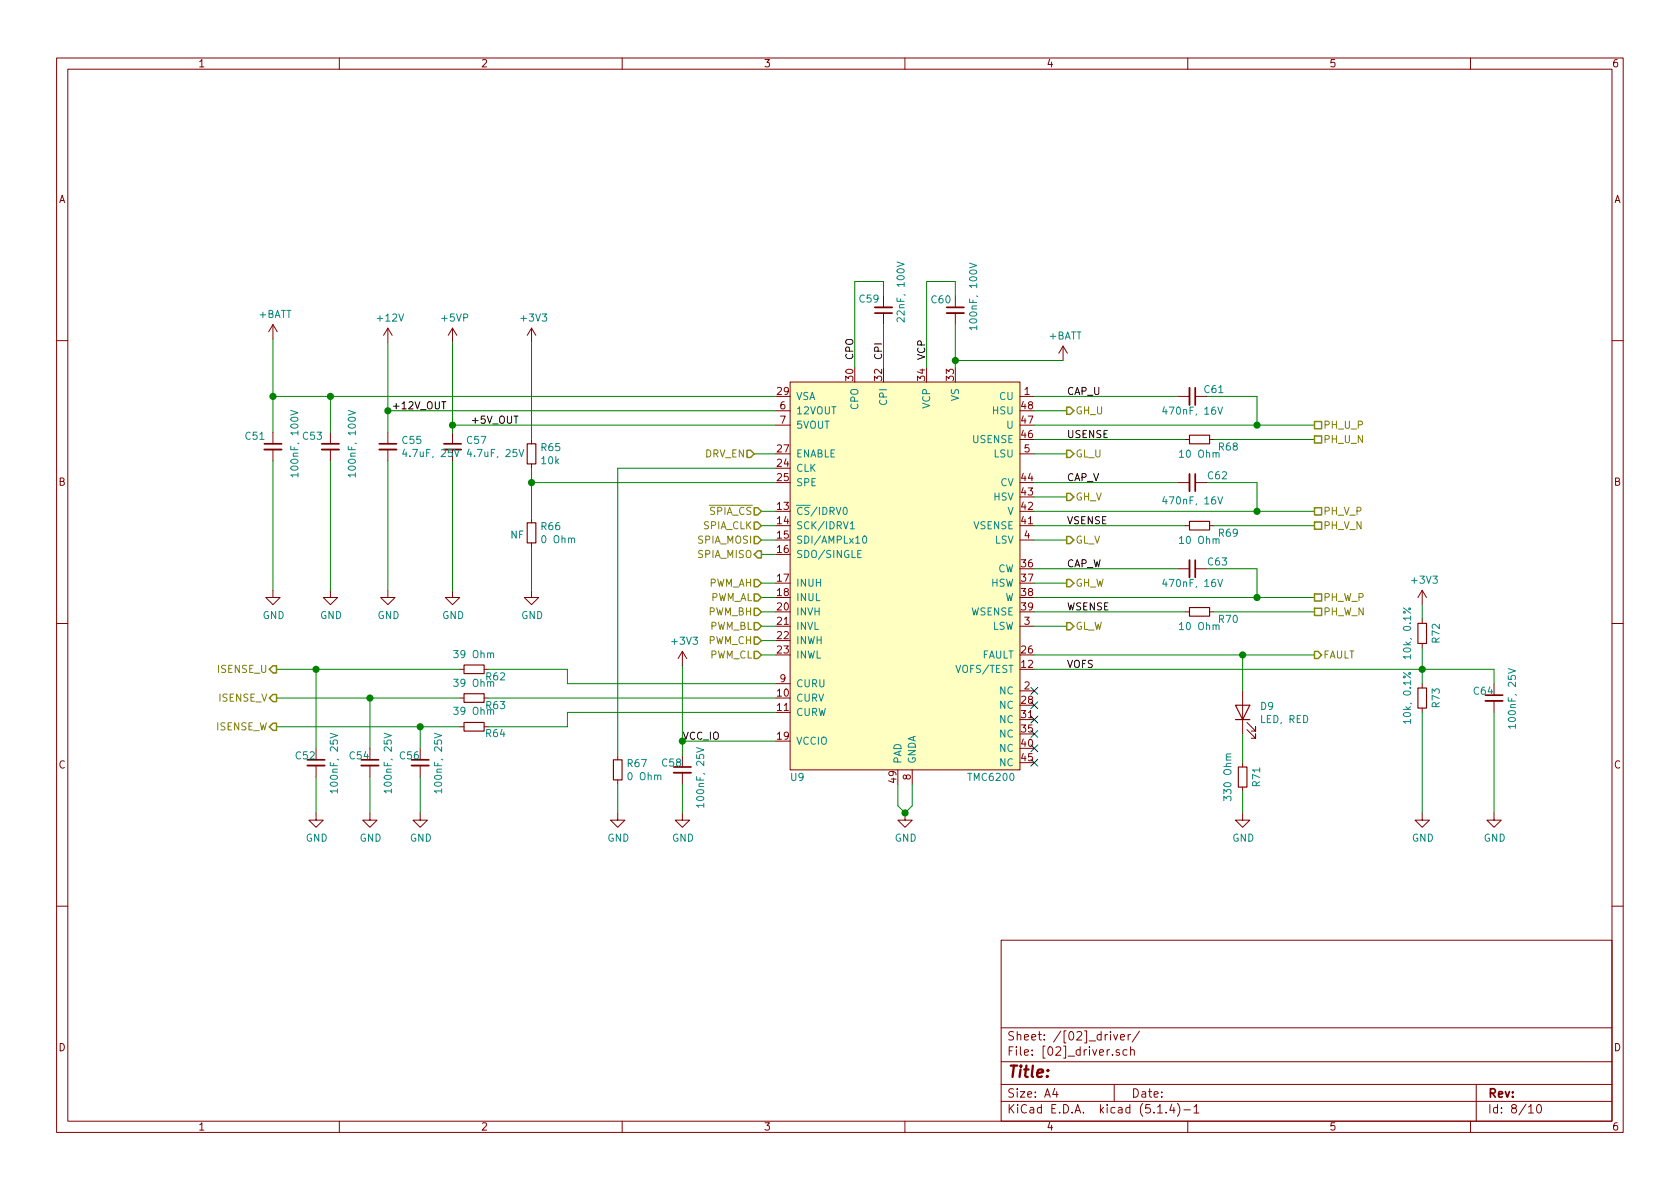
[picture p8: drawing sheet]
EESchema Schematic File Version 4
LIBS:FER_ESC_v2r1-cache
EELAYER 30 0
EELAYER END
$Descr A4 11693 8268
encoding utf-8
Sheet 8 10
Title ""
Date ""
Rev ""
Comp ""
Comment1 ""
Comment2 ""
Comment3 ""
Comment4 ""
$EndDescr
$Comp
L Device:C_Small C53
U 1 1
P 2300 3100
F 0 "C53" H 2100 3175 50  0000 L CNN
F 1 "100nF, 100V" V 2450 2875 50  0000 L CNN
F 2 "Capacitor_SMD:C_0805_2012Metric" H 2338 2950 50  0001 C CNN
F 3 "" H 2300 3100 50  0001 C CNN
F 4 "885012207128" H 2300 3100 50  0001 C CNN "Reference"
F 5 "885012207128" H 2300 3100 50  0001 C CNN "Manufacturer Part Number"
	1    2300 3100
	1    0    0    -1  
$EndComp
$Comp
L Device:C_Small C55
U 1 1
P 2700 3100
F 0 "C55" H 2792 3146 50  0000 L CNN
F 1 "4.7uF, 25V" H 2792 3055 50  0000 L CNN
F 2 "Capacitor_SMD:C_0805_2012Metric" H 2700 3100 50  0001 C CNN
F 3 "" H 2700 3100 50  0001 C CNN
F 4 "885012107018" H 2700 3100 50  0001 C CNN "Reference"
F 5 "885012107018" H 2700 3100 50  0001 C CNN "Manufacturer Part Number"
	1    2700 3100
	1    0    0    -1  
$EndComp
Wire Wire Line
	2300 2750 2300 3000
Wire Wire Line
	2700 3000 2700 2850
Wire Wire Line
	3150 3000 3150 2950
$Comp
L power:GND #PWR0138
U 1 1
P 2300 4100
F 0 "#PWR0138" H 2300 3850 50  0001 C CNN
F 1 "GND" H 2305 3927 50  0000 C CNN
F 2 "" H 2300 4100 50  0001 C CNN
F 3 "" H 2300 4100 50  0001 C CNN
	1    2300 4100
	1    0    0    -1  
$EndComp
$Comp
L power:GND #PWR0140
U 1 1
P 2700 4100
F 0 "#PWR0140" H 2700 3850 50  0001 C CNN
F 1 "GND" H 2705 3927 50  0000 C CNN
F 2 "" H 2700 4100 50  0001 C CNN
F 3 "" H 2700 4100 50  0001 C CNN
	1    2700 4100
	1    0    0    -1  
$EndComp
$Comp
L power:GND #PWR0142
U 1 1
P 3150 4100
F 0 "#PWR0142" H 3150 3850 50  0001 C CNN
F 1 "GND" H 3155 3927 50  0000 C CNN
F 2 "" H 3150 4100 50  0001 C CNN
F 3 "" H 3150 4100 50  0001 C CNN
	1    3150 4100
	1    0    0    -1  
$EndComp
$Comp
L power:GND #PWR0144
U 1 1
P 3700 4100
F 0 "#PWR0144" H 3700 3850 50  0001 C CNN
F 1 "GND" H 3705 3927 50  0000 C CNN
F 2 "" H 3700 4100 50  0001 C CNN
F 3 "" H 3700 4100 50  0001 C CNN
	1    3700 4100
	1    0    0    -1  
$EndComp
Wire Wire Line
	2300 3200 2300 4100
Wire Wire Line
	2700 3200 2700 4100
Wire Wire Line
	3150 3200 3150 4100
$Comp
L power:+BATT #+HVDC01
U 1 1
P 1900 2350
F 0 "#+HVDC01" H 1900 2200 50  0001 C CNN
F 1 "+BATT" H 1915 2523 50  0000 C CNN
F 2 "" H 1900 2350 50  0001 C CNN
F 3 "" H 1900 2350 50  0001 C CNN
	1    1900 2350
	1    0    0    -1  
$EndComp
$Comp
L power:+12V #+12V_OUT01
U 1 1
P 2700 2375
F 0 "#+12V_OUT01" H 2700 2225 50  0001 C CNN
F 1 "+12V" H 2715 2548 50  0000 C CNN
F 2 "" H 2700 2375 50  0001 C CNN
F 3 "" H 2700 2375 50  0001 C CNN
	1    2700 2375
	1    0    0    -1  
$EndComp
$Comp
L power:+5VP #+5V_OUT01
U 1 1
P 3150 2375
F 0 "#+5V_OUT01" H 3150 2225 50  0001 C CNN
F 1 "+5VP" H 3165 2548 50  0000 C CNN
F 2 "" H 3150 2375 50  0001 C CNN
F 3 "" H 3150 2375 50  0001 C CNN
	1    3150 2375
	1    0    0    -1  
$EndComp
$Comp
L power:+3V3 #PWR0143
U 1 1
P 3700 2375
F 0 "#PWR0143" H 3700 2225 50  0001 C CNN
F 1 "+3V3" H 3715 2548 50  0000 C CNN
F 2 "" H 3700 2375 50  0001 C CNN
F 3 "" H 3700 2375 50  0001 C CNN
	1    3700 2375
	1    0    0    -1  
$EndComp
Connection ~ 2300 2750
Wire Wire Line
	2700 2375 2700 2850
Connection ~ 2700 2850
Wire Wire Line
	3150 2375 3150 2950
Wire Wire Line
	3950 4650 3950 4750
Wire Wire Line
	3950 4950 3950 5050
Text HLabel 1925 4650 0    50   Output ~ 0
ISENSE_U
Text HLabel 1925 4850 0    50   Output ~ 0
ISENSE_V
Text HLabel 1925 5050 0    50   Output ~ 0
ISENSE_W
$Comp
L Device:C_Small C52
U 1 1
P 2200 5300
F 0 "C52" H 2050 5350 50  0000 L CNN
F 1 "100nF, 25V" V 2325 5075 50  0000 L CNN
F 2 "Capacitor_SMD:C_0603_1608Metric" H 2200 5300 50  0001 C CNN
F 3 "" H 2200 5300 50  0001 C CNN
F 4 "885012107018" H 2200 5300 50  0001 C CNN "Reference"
F 5 "C0603C104Z3VACTU" H 2200 5300 50  0001 C CNN "Manufacturer Part Number"
	1    2200 5300
	1    0    0    -1  
$EndComp
$Comp
L Device:C_Small C54
U 1 1
P 2575 5300
F 0 "C54" H 2425 5350 50  0000 L CNN
F 1 "100nF, 25V" V 2700 5075 50  0000 L CNN
F 2 "Capacitor_SMD:C_0603_1608Metric" H 2575 5300 50  0001 C CNN
F 3 "" H 2575 5300 50  0001 C CNN
F 4 "885012107018" H 2575 5300 50  0001 C CNN "Reference"
F 5 "C0603C104Z3VACTU" H 2575 5300 50  0001 C CNN "Manufacturer Part Number"
	1    2575 5300
	1    0    0    -1  
$EndComp
$Comp
L Device:C_Small C56
U 1 1
P 2925 5300
F 0 "C56" H 2775 5350 50  0000 L CNN
F 1 "100nF, 25V" V 3050 5075 50  0000 L CNN
F 2 "Capacitor_SMD:C_0603_1608Metric" H 2925 5300 50  0001 C CNN
F 3 "" H 2925 5300 50  0001 C CNN
F 4 "885012107018" H 2925 5300 50  0001 C CNN "Reference"
F 5 "C0603C104Z3VACTU" H 2925 5300 50  0001 C CNN "Manufacturer Part Number"
	1    2925 5300
	1    0    0    -1  
$EndComp
Wire Wire Line
	1925 4650 2200 4650
Wire Wire Line
	1925 4850 2575 4850
Wire Wire Line
	1925 5050 2925 5050
Wire Wire Line
	2200 5200 2200 4650
Connection ~ 2200 4650
Wire Wire Line
	2575 5200 2575 4850
Connection ~ 2575 4850
Wire Wire Line
	2925 5200 2925 5050
$Comp
L power:GND #PWR0137
U 1 1
P 2200 5650
F 0 "#PWR0137" H 2200 5400 50  0001 C CNN
F 1 "GND" H 2205 5477 50  0000 C CNN
F 2 "" H 2200 5650 50  0001 C CNN
F 3 "" H 2200 5650 50  0001 C CNN
	1    2200 5650
	1    0    0    -1  
$EndComp
$Comp
L power:GND #PWR0139
U 1 1
P 2575 5650
F 0 "#PWR0139" H 2575 5400 50  0001 C CNN
F 1 "GND" H 2580 5477 50  0000 C CNN
F 2 "" H 2575 5650 50  0001 C CNN
F 3 "" H 2575 5650 50  0001 C CNN
	1    2575 5650
	1    0    0    -1  
$EndComp
$Comp
L power:GND #PWR0141
U 1 1
P 2925 5650
F 0 "#PWR0141" H 2925 5400 50  0001 C CNN
F 1 "GND" H 2930 5477 50  0000 C CNN
F 2 "" H 2925 5650 50  0001 C CNN
F 3 "" H 2925 5650 50  0001 C CNN
	1    2925 5650
	1    0    0    -1  
$EndComp
$Comp
L Device:C_Small C58
U 1 1
P 4750 5350
F 0 "C58" H 4600 5400 50  0000 L CNN
F 1 "100nF, 25V" V 4875 5075 50  0000 L CNN
F 2 "Capacitor_SMD:C_0603_1608Metric" H 4750 5350 50  0001 C CNN
F 3 "" H 4750 5350 50  0001 C CNN
F 4 "885012107018" H 4750 5350 50  0001 C CNN "Reference"
F 5 "C0603C104Z3VACTU" H 4750 5350 50  0001 C CNN "Manufacturer Part Number"
	1    4750 5350
	1    0    0    -1  
$EndComp
$Comp
L power:GND #PWR0147
U 1 1
P 4750 5650
F 0 "#PWR0147" H 4750 5400 50  0001 C CNN
F 1 "GND" H 4755 5477 50  0000 C CNN
F 2 "" H 4750 5650 50  0001 C CNN
F 3 "" H 4750 5650 50  0001 C CNN
	1    4750 5650
	1    0    0    -1  
$EndComp
Wire Wire Line
	4750 5450 4750 5650
Wire Wire Line
	4750 5250 4750 5150
Text HLabel 5250 3150 0    50   Input ~ 0
DRV_EN
$Comp
L Device:C_Small C61
U 1 1
P 8300 2750
F 0 "C61" V 8250 2900 50  0000 C CNN
F 1 "470nF, 16V" V 8400 2750 50  0000 C CNN
F 2 "Capacitor_SMD:C_0603_1608Metric" H 8300 2750 50  0001 C CNN
F 3 "" H 8300 2750 50  0001 C CNN
F 4 "CC0603JRX7R7BB474" H 8300 2750 50  0001 C CNN "Reference"
F 5 "CC0603JRX7R7BB474" H 8300 2750 50  0001 C CNN "Manufacturer Part Number"
	1    8300 2750
	0    1    1    0   
$EndComp
$Comp
L Device:C_Small C62
U 1 1
P 8300 3350
F 0 "C62" V 8250 3525 50  0000 C CNN
F 1 "470nF, 16V" V 8425 3350 50  0000 C CNN
F 2 "Capacitor_SMD:C_0603_1608Metric" H 8300 3350 50  0001 C CNN
F 3 "" H 8300 3350 50  0001 C CNN
F 4 "CC0603JRX7R7BB474" H 8300 3350 50  0001 C CNN "Reference"
F 5 "CC0603JRX7R7BB474" H 8300 3350 50  0001 C CNN "Manufacturer Part Number"
	1    8300 3350
	0    1    1    0   
$EndComp
$Comp
L Device:C_Small C63
U 1 1
P 8300 3950
F 0 "C63" V 8250 4125 50  0000 C CNN
F 1 "470nF, 16V" V 8400 3950 50  0000 C CNN
F 2 "Capacitor_SMD:C_0603_1608Metric" H 8300 3950 50  0001 C CNN
F 3 "" H 8300 3950 50  0001 C CNN
F 4 "CC0603JRX7R7BB474" H 8300 3950 50  0001 C CNN "Reference"
F 5 "CC0603JRX7R7BB474" H 8300 3950 50  0001 C CNN "Manufacturer Part Number"
	1    8300 3950
	0    1    1    0   
$EndComp
Wire Wire Line
	8750 3550 8750 3350
Wire Wire Line
	8750 3350 8400 3350
Wire Wire Line
	8750 4150 8750 3950
Wire Wire Line
	8750 3950 8400 3950
Wire Wire Line
	9150 3550 8750 3550
Connection ~ 8750 3550
Wire Wire Line
	9150 4150 8750 4150
Connection ~ 8750 4150
$Comp
L Device:C_Small C60
U 1 1
P 6650 2150
F 0 "C60" H 6475 2225 50  0000 L CNN
F 1 "100nF, 100V" V 6775 2000 50  0000 L CNN
F 2 "Capacitor_SMD:C_0805_2012Metric" H 6650 2150 50  0001 C CNN
F 3 "" H 6650 2150 50  0001 C CNN
F 4 "885012207128" H 6650 2150 50  0001 C CNN "Reference"
F 5 "885012207128" H 6650 2150 50  0001 C CNN "Manufacturer Part Number"
	1    6650 2150
	1    0    0    -1  
$EndComp
$Comp
L Device:C_Small C59
U 1 1
P 6150 2150
F 0 "C59" H 6250 2075 50  0000 C CNN
F 1 "22nF, 100V" V 6025 2025 50  0000 C CNN
F 2 "Capacitor_SMD:C_0603_1608Metric" H 6150 2150 50  0001 C CNN
F 3 "" H 6150 2150 50  0001 C CNN
F 4 "C0603C223K1RACTU" H 6150 2150 50  0001 C CNN "Reference"
F 5 "C0603C223K1RACTU" H 6150 2150 50  0001 C CNN "Manufacturer Part Number"
	1    6150 2150
	-1   0    0    1   
$EndComp
Wire Wire Line
	6450 1950 6650 1950
Wire Wire Line
	6650 1950 6650 2050
Wire Wire Line
	3950 4750 5400 4750
Wire Wire Line
	7425 3150 7200 3150
Wire Wire Line
	7425 2850 7200 2850
Wire Wire Line
	7200 3350 8200 3350
Wire Wire Line
	7425 3450 7200 3450
Wire Wire Line
	7200 3550 8750 3550
Wire Wire Line
	7425 3750 7200 3750
Wire Wire Line
	7200 4150 8750 4150
Wire Wire Line
	7425 4050 7200 4050
Wire Wire Line
	7200 3950 8200 3950
Wire Wire Line
	6450 2550 6450 1950
Wire Wire Line
	6650 2550 6650 2500
Wire Wire Line
	6150 2550 6150 2250
Wire Wire Line
	7425 4350 7200 4350
Wire Wire Line
	5300 4550 5400 4550
Wire Wire Line
	5300 4450 5400 4450
Wire Wire Line
	5300 4350 5400 4350
Wire Wire Line
	5300 4250 5400 4250
Wire Wire Line
	4750 5150 5400 5150
Wire Wire Line
	5300 4150 5400 4150
Wire Wire Line
	5300 4050 5400 4050
Wire Wire Line
	5300 3850 5400 3850
Wire Wire Line
	5300 3750 5400 3750
Wire Wire Line
	5300 3650 5400 3650
Wire Wire Line
	5300 3550 5400 3550
Wire Wire Line
	5400 4950 3950 4950
Wire Wire Line
	7200 2750 8200 2750
Text HLabel 7425 2850 2    50   Output ~ 0
GH_U
Text HLabel 7425 3150 2    50   Output ~ 0
GL_U
Text HLabel 7425 3450 2    50   Output ~ 0
GH_V
Text HLabel 7425 3750 2    50   Output ~ 0
GL_V
Text HLabel 7425 4050 2    50   Output ~ 0
GH_W
Text HLabel 7425 4350 2    50   Output ~ 0
GL_W
Text HLabel 9150 2950 2    50   UnSpc ~ 0
PH_U_P
Text HLabel 9150 3050 2    50   UnSpc ~ 0
PH_U_N
Text HLabel 9150 3550 2    50   UnSpc ~ 0
PH_V_P
Text HLabel 9150 4150 2    50   UnSpc ~ 0
PH_W_P
Text HLabel 9150 3650 2    50   UnSpc ~ 0
PH_V_N
Text HLabel 9150 4250 2    50   UnSpc ~ 0
PH_W_N
Text HLabel 9150 4550 2    50   Output ~ 0
FAULT
Wire Wire Line
	7200 4550 8650 4550
Wire Wire Line
	10400 4750 10400 4650
Wire Wire Line
	10400 4650 9900 4650
Connection ~ 9900 4650
$Comp
L Device:C_Small C64
U 1 1
P 10400 4850
F 0 "C64" H 10250 4900 50  0000 L CNN
F 1 "100nF, 25V" V 10525 4625 50  0000 L CNN
F 2 "Capacitor_SMD:C_0603_1608Metric" H 10400 4850 50  0001 C CNN
F 3 "" H 10400 4850 50  0001 C CNN
F 4 "885012107018" H 10400 4850 50  0001 C CNN "Reference"
F 5 "C0603C104Z3VACTU" H 10400 4850 50  0001 C CNN "Manufacturer Part Number"
	1    10400 4850
	1    0    0    -1  
$EndComp
$Comp
L power:+3V3 #PWR0150
U 1 1
P 9900 4200
F 0 "#PWR0150" H 9900 4050 50  0001 C CNN
F 1 "+3V3" H 9915 4373 50  0000 C CNN
F 2 "" H 9900 4200 50  0001 C CNN
F 3 "" H 9900 4200 50  0001 C CNN
	1    9900 4200
	1    0    0    -1  
$EndComp
Text Label 7425 4250 0    50   ~ 0
WSENSE
Text Label 7425 3650 0    50   ~ 0
VSENSE
Text Label 7425 3050 0    50   ~ 0
USENSE
Text Label 7425 2750 0    50   ~ 0
CAP_U
Text Label 7425 3350 0    50   ~ 0
CAP_V
Text Label 7425 3950 0    50   ~ 0
CAP_W
Text Label 7425 4650 0    50   ~ 0
VOFS
Wire Wire Line
	2200 5400 2200 5650
Wire Wire Line
	2575 5400 2575 5650
Wire Wire Line
	2925 5400 2925 5650
Text Label 5950 2500 1    50   ~ 0
CPO
Wire Wire Line
	6150 1950 6150 2050
Wire Wire Line
	5950 2550 5950 1950
Wire Wire Line
	5950 1950 6150 1950
Text Label 6150 2500 1    50   ~ 0
CPI
Text Label 6450 2500 1    50   ~ 0
VCP
$Comp
L power:+BATT #+HVDC02
U 1 1
P 7400 2500
F 0 "#+HVDC02" H 7400 2350 50  0001 C CNN
F 1 "+BATT" H 7415 2673 50  0000 C CNN
F 2 "" H 7400 2500 50  0001 C CNN
F 3 "" H 7400 2500 50  0001 C CNN
	1    7400 2500
	1    0    0    -1  
$EndComp
Wire Wire Line
	7400 2500 6650 2500
Connection ~ 6650 2500
Wire Wire Line
	6650 2500 6650 2250
Text Label 2725 2850 0    50   ~ 0
+12V_OUT
Text Label 3275 2950 0    50   ~ 0
+5V_OUT
Text Label 4750 5150 0    50   ~ 0
VCC_IO
$Comp
L FER_ZESA_SY:TMC6200 U9
U 1 1
P 6300 3950
F 0 "U9" H 5550 2500 50  0000 C CNN
F 1 "TMC6200" H 6900 2500 50  0000 C CNN
F 2 "Package_QFP:TQFP-48-1EP_7x7mm_P0.5mm_EP5x5mm_ThermalVias" H 6050 5300 50  0001 C CNN
F 3 "" H 6050 5300 50  0001 C CNN
F 4 "TMC6200" H 6300 3950 50  0001 C CNN "Manufacturer Part Number"
	1    6300 3950
	1    0    0    -1  
$EndComp
Wire Wire Line
	6250 5450 6250 5600
Wire Wire Line
	6250 5600 6300 5650
Wire Wire Line
	6350 5600 6350 5450
$Comp
L power:GND #PWR0148
U 1 1
P 6300 5650
F 0 "#PWR0148" H 6300 5400 50  0001 C CNN
F 1 "GND" H 6305 5477 50  0000 C CNN
F 2 "" H 6300 5650 50  0001 C CNN
F 3 "" H 6300 5650 50  0001 C CNN
	1    6300 5650
	1    0    0    -1  
$EndComp
Connection ~ 6300 5650
Wire Wire Line
	6300 5650 6350 5600
Text HLabel 5300 4550 0    50   Input ~ 0
PWM_CL
Text HLabel 5300 4450 0    50   Input ~ 0
PWM_CH
Text HLabel 5300 4350 0    50   Input ~ 0
PWM_BL
Text HLabel 5300 4250 0    50   Input ~ 0
PWM_BH
Text HLabel 5300 4150 0    50   Input ~ 0
PWM_AL
Text HLabel 5300 4050 0    50   Input ~ 0
PWM_AH
Text HLabel 5300 3850 0    50   Output ~ 0
SPIA_MISO
Text HLabel 5300 3750 0    50   Input ~ 0
SPIA_MOSI
Text HLabel 5300 3650 0    50   Input ~ 0
SPIA_CLK
Text HLabel 5300 3550 0    50   Input ~ 0
~SPIA_CS
Wire Wire Line
	3150 2950 5400 2950
Wire Wire Line
	5400 2750 2300 2750
Wire Wire Line
	5400 3150 5250 3150
Wire Wire Line
	5400 3250 4300 3250
Wire Wire Line
	4300 3250 4300 5250
Wire Wire Line
	5400 3350 3700 3350
Connection ~ 3700 3350
Wire Wire Line
	7200 2950 8750 2950
Wire Wire Line
	8400 2750 8750 2750
Wire Wire Line
	8750 2750 8750 2950
Connection ~ 8750 2950
Wire Wire Line
	8750 2950 9150 2950
NoConn ~ 7200 4800
NoConn ~ 7200 4900
NoConn ~ 7200 5000
NoConn ~ 7200 5100
NoConn ~ 7200 5200
NoConn ~ 7200 5300
Wire Wire Line
	9900 4650 7200 4650
$Comp
L Device:R_Small R66
U 1 1
P 3700 3700
F 0 "R66" H 3759 3746 50  0000 L CNN
F 1 "0 Ohm" H 3759 3655 50  0000 L CNN
F 2 "Resistor_SMD:R_0603_1608Metric" H 3700 3700 50  0001 C CNN
F 3 "~" H 3700 3700 50  0001 C CNN
F 4 "AC0603JR-100RL" H 3700 3700 50  0001 C CNN "Manufacturer Part Number"
	1    3700 3700
	1    0    0    -1  
$EndComp
Wire Wire Line
	3700 3350 3700 3600
Wire Wire Line
	3700 3800 3700 4100
$Comp
L Device:R_Small R67
U 1 1
P 4300 5350
F 0 "R67" H 4359 5396 50  0000 L CNN
F 1 "0 Ohm" H 4359 5305 50  0000 L CNN
F 2 "Resistor_SMD:R_0603_1608Metric" H 4300 5350 50  0001 C CNN
F 3 "~" H 4300 5350 50  0001 C CNN
F 4 "AC0603JR-100RL" H 4300 5350 50  0001 C CNN "Manufacturer Part Number"
	1    4300 5350
	1    0    0    -1  
$EndComp
$Comp
L power:GND #PWR0145
U 1 1
P 4300 5650
F 0 "#PWR0145" H 4300 5400 50  0001 C CNN
F 1 "GND" H 4305 5477 50  0000 C CNN
F 2 "" H 4300 5650 50  0001 C CNN
F 3 "" H 4300 5650 50  0001 C CNN
	1    4300 5650
	1    0    0    -1  
$EndComp
Wire Wire Line
	4300 5450 4300 5650
$Comp
L power:GND #PWR0151
U 1 1
P 9900 5650
F 0 "#PWR0151" H 9900 5400 50  0001 C CNN
F 1 "GND" H 9905 5477 50  0000 C CNN
F 2 "" H 9900 5650 50  0001 C CNN
F 3 "" H 9900 5650 50  0001 C CNN
	1    9900 5650
	1    0    0    -1  
$EndComp
$Comp
L power:GND #PWR0152
U 1 1
P 10400 5650
F 0 "#PWR0152" H 10400 5400 50  0001 C CNN
F 1 "GND" H 10405 5477 50  0000 C CNN
F 2 "" H 10400 5650 50  0001 C CNN
F 3 "" H 10400 5650 50  0001 C CNN
	1    10400 5650
	1    0    0    -1  
$EndComp
Wire Wire Line
	10400 4950 10400 5650
$Comp
L Device:R_Small R62
U 1 1
P 3300 4650
F 0 "R62" V 3350 4800 50  0000 C CNN
F 1 "39 Ohm" V 3195 4650 50  0000 C CNN
F 2 "Resistor_SMD:R_0603_1608Metric" H 3300 4650 50  0001 C CNN
F 3 "~" H 3300 4650 50  0001 C CNN
F 4 "CR0603-FX-39R0ELF" H 3300 4650 50  0001 C CNN "Manufacturer Part Number"
	1    3300 4650
	0    1    1    0   
$EndComp
$Comp
L Device:R_Small R63
U 1 1
P 3300 4850
F 0 "R63" V 3350 5000 50  0000 C CNN
F 1 "39 Ohm" V 3195 4850 50  0000 C CNN
F 2 "Resistor_SMD:R_0603_1608Metric" H 3300 4850 50  0001 C CNN
F 3 "~" H 3300 4850 50  0001 C CNN
F 4 "CR0603-FX-39R0ELF" H 3300 4850 50  0001 C CNN "Manufacturer Part Number"
	1    3300 4850
	0    1    1    0   
$EndComp
Connection ~ 2925 5050
$Comp
L Device:R_Small R64
U 1 1
P 3300 5050
F 0 "R64" V 3250 4900 50  0000 C CNN
F 1 "39 Ohm" V 3405 5050 50  0000 C CNN
F 2 "Resistor_SMD:R_0603_1608Metric" H 3300 5050 50  0001 C CNN
F 3 "~" H 3300 5050 50  0001 C CNN
F 4 "CR0603-FX-39R0ELF" H 3300 5050 50  0001 C CNN "Manufacturer Part Number"
	1    3300 5050
	0    -1   -1   0   
$EndComp
Wire Wire Line
	2200 4650 3200 4650
Wire Wire Line
	3400 4650 3950 4650
Wire Wire Line
	3400 4850 5400 4850
Wire Wire Line
	2575 4850 3200 4850
Wire Wire Line
	2925 5050 3200 5050
Wire Wire Line
	3400 5050 3950 5050
$Comp
L Device:R_Small R65
U 1 1
P 3700 3150
F 0 "R65" H 3759 3196 50  0000 L CNN
F 1 "10k" H 3759 3105 50  0000 L CNN
F 2 "Resistor_SMD:R_0603_1608Metric" H 3700 3150 50  0001 C CNN
F 3 "~" H 3700 3150 50  0001 C CNN
F 4 "CR0603-FX-1002ELF" H 3700 3150 50  0001 C CNN "Manufacturer Part Number"
	1    3700 3150
	1    0    0    -1  
$EndComp
Wire Wire Line
	3700 2375 3700 3050
Wire Wire Line
	3700 3250 3700 3350
$Comp
L Device:C_Small C57
U 1 1
P 3150 3100
F 0 "C57" H 3242 3146 50  0000 L CNN
F 1 "4.7uF, 25V" H 3242 3055 50  0000 L CNN
F 2 "Capacitor_SMD:C_0805_2012Metric" H 3150 3100 50  0001 C CNN
F 3 "" H 3150 3100 50  0001 C CNN
F 4 "885012107018" H 3150 3100 50  0001 C CNN "Reference"
F 5 "885012107018" H 3150 3100 50  0001 C CNN "Manufacturer Part Number"
	1    3150 3100
	1    0    0    -1  
$EndComp
Connection ~ 3150 2950
Wire Wire Line
	2700 2850 5400 2850
$Comp
L Device:R_Small R70
U 1 1
P 8350 4250
F 0 "R70" V 8400 4450 50  0000 C CNN
F 1 "10 Ohm" V 8450 4250 50  0000 C CNN
F 2 "Resistor_SMD:R_0603_1608Metric" H 8350 4250 50  0001 C CNN
F 3 "~" H 8350 4250 50  0001 C CNN
F 4 "CR0603AFX-10R0EAS" H 8350 4250 50  0001 C CNN "Manufacturer Part Number"
	1    8350 4250
	0    1    1    0   
$EndComp
Wire Wire Line
	8450 4250 9150 4250
Wire Wire Line
	7200 4250 8250 4250
$Comp
L Device:R_Small R69
U 1 1
P 8350 3650
F 0 "R69" V 8400 3850 50  0000 C CNN
F 1 "10 Ohm" V 8450 3650 50  0000 C CNN
F 2 "Resistor_SMD:R_0603_1608Metric" H 8350 3650 50  0001 C CNN
F 3 "~" H 8350 3650 50  0001 C CNN
F 4 "CR0603AFX-10R0EAS" H 8350 3650 50  0001 C CNN "Manufacturer Part Number"
	1    8350 3650
	0    1    1    0   
$EndComp
Wire Wire Line
	7200 3650 8250 3650
Wire Wire Line
	8450 3650 9150 3650
$Comp
L Device:R_Small R68
U 1 1
P 8350 3050
F 0 "R68" V 8400 3250 50  0000 C CNN
F 1 "10 Ohm" V 8450 3050 50  0000 C CNN
F 2 "Resistor_SMD:R_0603_1608Metric" H 8350 3050 50  0001 C CNN
F 3 "~" H 8350 3050 50  0001 C CNN
F 4 "CR0603AFX-10R0EAS" H 8350 3050 50  0001 C CNN "Manufacturer Part Number"
	1    8350 3050
	0    1    1    0   
$EndComp
Wire Wire Line
	7200 3050 8250 3050
Wire Wire Line
	8450 3050 9150 3050
$Comp
L Device:R_Small R72
U 1 1
P 9900 4400
F 0 "R72" V 9800 4400 50  0000 C CNN
F 1 "10k, 0.1%" V 10000 4400 50  0000 C CNN
F 2 "Resistor_SMD:R_0603_1608Metric" H 9900 4400 50  0001 C CNN
F 3 "" H 9900 4400 50  0001 C CNN
F 4 "ERA-3AEB103V" H 9900 4400 50  0001 C CNN "Manufacturer Part Number"
	1    9900 4400
	-1   0    0    1   
$EndComp
Wire Wire Line
	9900 4200 9900 4300
Wire Wire Line
	9900 4500 9900 4650
$Comp
L Device:R_Small R73
U 1 1
P 9900 4850
F 0 "R73" V 9800 4850 50  0000 C CNN
F 1 "10k, 0.1%" V 10000 4850 50  0000 C CNN
F 2 "Resistor_SMD:R_0603_1608Metric" H 9900 4850 50  0001 C CNN
F 3 "" H 9900 4850 50  0001 C CNN
F 4 "ERA-3AEB103V" H 9900 4850 50  0001 C CNN "Manufacturer Part Number"
	1    9900 4850
	-1   0    0    1   
$EndComp
Wire Wire Line
	9900 4650 9900 4750
Wire Wire Line
	9900 4950 9900 5650
$Comp
L Device:LED D9
U 1 1
P 8650 4950
F 0 "D9" V 8689 4832 50  0000 R CNN
F 1 "LED, RED" V 8598 4832 50  0000 R CNN
F 2 "LED_SMD:LED_0603_1608Metric_Castellated" H 8650 4950 50  0001 C CNN
F 3 "~" H 8650 4950 50  0001 C CNN
F 4 "150060RS75000" V 8650 4950 50  0001 C CNN "Manufacturer Part Number"
	1    8650 4950
	0    -1   -1   0   
$EndComp
$Comp
L power:GND #PWR0149
U 1 1
P 8650 5650
F 0 "#PWR0149" H 8650 5400 50  0001 C CNN
F 1 "GND" H 8655 5477 50  0000 C CNN
F 2 "" H 8650 5650 50  0001 C CNN
F 3 "" H 8650 5650 50  0001 C CNN
	1    8650 5650
	1    0    0    -1  
$EndComp
$Comp
L Device:R_Small R71
U 1 1
P 8650 5400
F 0 "R71" V 8550 5400 50  0000 C CNN
F 1 "330 Ohm" V 8750 5400 50  0000 C CNN
F 2 "Resistor_SMD:R_0603_1608Metric" H 8650 5400 50  0001 C CNN
F 3 "~" H 8650 5400 50  0001 C CNN
F 4 "CR0603-FX-3300ELF" H 8650 5400 50  0001 C CNN "Manufacturer Part Number"
	1    8650 5400
	-1   0    0    1   
$EndComp
Wire Wire Line
	8650 5100 8650 5300
Wire Wire Line
	8650 5500 8650 5650
Wire Wire Line
	8650 4800 8650 4550
Connection ~ 8650 4550
Wire Wire Line
	8650 4550 9150 4550
Text Notes 3550 3750 0    50   ~ 0
NF
$Comp
L Device:C_Small C51
U 1 1
P 1900 3100
F 0 "C51" H 1700 3175 50  0000 L CNN
F 1 "100nF, 100V" V 2050 2875 50  0000 L CNN
F 2 "Capacitor_SMD:C_0805_2012Metric" H 1938 2950 50  0001 C CNN
F 3 "" H 1900 3100 50  0001 C CNN
F 4 "885012207128" H 1900 3100 50  0001 C CNN "Reference"
F 5 "885012207128" H 1900 3100 50  0001 C CNN "Manufacturer Part Number"
	1    1900 3100
	1    0    0    -1  
$EndComp
Wire Wire Line
	1900 3000 1900 2750
Wire Wire Line
	1900 2750 2300 2750
$Comp
L power:GND #PWR0136
U 1 1
P 1900 4100
F 0 "#PWR0136" H 1900 3850 50  0001 C CNN
F 1 "GND" H 1905 3927 50  0000 C CNN
F 2 "" H 1900 4100 50  0001 C CNN
F 3 "" H 1900 4100 50  0001 C CNN
	1    1900 4100
	1    0    0    -1  
$EndComp
Wire Wire Line
	1900 3200 1900 4100
Wire Wire Line
	1900 2350 1900 2750
Connection ~ 1900 2750
$Comp
L power:+3V3 #PWR0146
U 1 1
P 4750 4625
F 0 "#PWR0146" H 4750 4475 50  0001 C CNN
F 1 "+3V3" H 4765 4798 50  0000 C CNN
F 2 "" H 4750 4625 50  0001 C CNN
F 3 "" H 4750 4625 50  0001 C CNN
	1    4750 4625
	1    0    0    -1  
$EndComp
Connection ~ 4750 5150
Wire Wire Line
	4750 4625 4750 5150
$EndSCHEMATC
